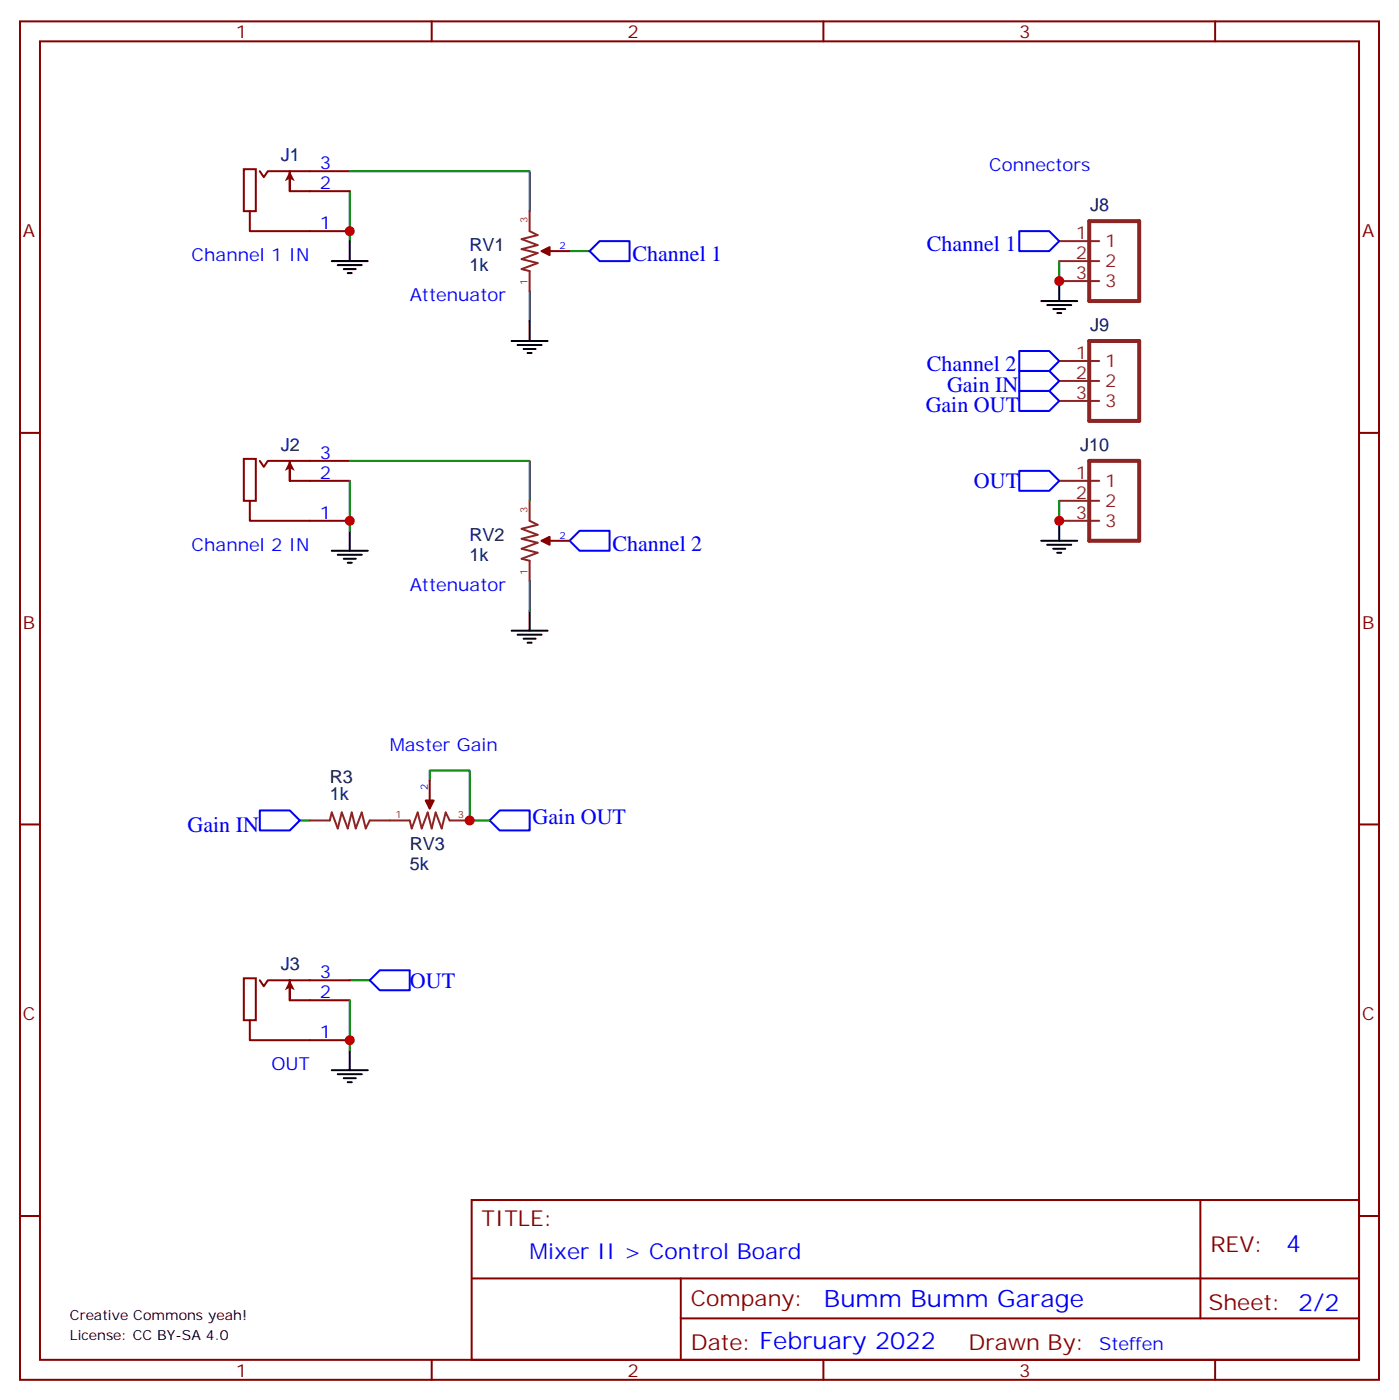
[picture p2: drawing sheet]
<svg xmlns="http://www.w3.org/2000/svg" width="247mm" height="247mm" viewBox="0 0 247 247" stroke-linecap="round" stroke-linejoin="round" font-family="sans-serif">
<path d="M192.3 39.1h8.8v14.1h-8.8zM192.3 60.2h8.8v14.1h-8.8zM192.3 81.4h8.8v14.1h-8.8z" fill="none" stroke="#8c2424" stroke-width=".71"/>
<path d="M187 42.6h7M187 46.1h7M187 49.6h7M187 63.7h7M187 67.3h7M187 70.8h7M187 84.9h7M187 88.4h7M187 92h7" fill="none" stroke="#8c2424" stroke-width=".35"/>
<path d="M61.7 33.8v8.8M100.5 44.3h3.6" fill="none" stroke="#008700" stroke-width=".35"/>
<path d="M105.8 42.6h5.3v3.5h-5.3l-1.7-1.8z" fill="none" stroke="#00f" stroke-width=".35"/>
<path d="M58.6 46.1h6.3M59.6 46.8h4.3M60.7 47.5h2.1M61.4 48.2h.7M61.7 42.6v3.5" fill="none" stroke="#000" stroke-width=".35"/>
<path d="M43 29.9h2.2v7.4h-2.2zM44.1 37.3v3.5h17.6M45.9 30.2l.7 1.1 .7-1.1h14.4M51.2 33.8v-3.6v3.6M51.2 33.8h10.5" fill="none" stroke="#870000" stroke-width=".35"/>
<path d="M51.2 30.2l.8 1.8-.8-.4-.9 .4z" fill="#870000"/>
<path d="M61.7 30.2h31.8v7.1M93.5 51.4v5.3" fill="none" stroke="#008700" stroke-width=".35"/>
<path d="M93.5 56.7v3.5M90.3 60.2h6.4M91.4 60.9h4.2M92.4 61.6h2.1M93.1 62.3h.7" fill="none" stroke="#000" stroke-width=".35"/>
<path d="M93.5 37.3v3.5l1.4 .7-2.8 .7 2.8 1.1-2.8 .7 2.8 .7-2.8 1.1 2.8 .7-2.8 1 1.4 .4v3.5M95.6 44.3h1.4" fill="none" stroke="#8c2424" stroke-width=".35"/>
<path d="M95.6 44.3l1.4-.7v1.4z" fill="#870000" stroke="#870000" stroke-width=".35"/>
<path d="M97 44.3h3.5M43 81h2.2v7.4h-2.2zM44.1 88.4v3.6h17.6M45.9 81.4l.7 1 .7-1h14.4M51.2 84.9v-3.5v3.5M51.2 84.9h10.5" fill="none" stroke="#870000" stroke-width=".35"/>
<path d="M179.9 40.8h5.3l1.8 1.8-1.8 1.7h-5.3zM102.3 93.7h5.3v3.6h-5.3l-1.8-1.8z" fill="none" stroke="#00f" stroke-width=".35"/>
<path d="M51.2 81.4l.8 1.7-.8-.4-.9 .4z" fill="#870000"/>
<path d="M58.6 97.3h6.3M59.6 98h4.3M60.7 98.7h2.1M61.4 99.4h.7M61.7 93.7v3.6M90.3 111.4h6.4M91.4 112.1h4.2M92.4 112.8h2.1M93.1 113.5h.7M93.5 107.8v3.6" fill="none" stroke="#000" stroke-width=".35"/>
<path d="M61.7 84.9v8.8M61.7 81.4h31.8v7M93.5 102.6v5.2M75.8 137.8v-1.7h7.1v8.8h3.5M52.9 144.9h1.8M61.7 173.1h3.6" fill="none" stroke="#008700" stroke-width=".35"/>
<path d="M93.5 88.4v3.6l1.4 .7-2.8 .7 2.8 1-2.8 .7 2.8 .7-2.8 1.1 2.8 .7-2.8 1.1 1.4 .3v3.6M95.6 95.5h1.4M54.7 144.9h3.5l.4-1.4 1 2.8 .7-2.8 1.1 2.8 .7-2.8 .7 2.8 1.1-2.8 .7 2.8 .7-1.4h7l.4 1.4 1-2.8 .7 2.8 1.1-2.8 .7 2.8 .7-2.8 1.1 2.8 .7-2.8 .7 1.4h3.5M75.8 141.4v1.4" fill="none" stroke="#8c2424" stroke-width=".35"/>
<g fill="#870000" stroke="#870000" stroke-width=".35">
<path d="M95.6 95.5l1.4-.7v1.4z"/>
<path d="M75.1 141.4h1.5l-.8 1.4z"/>
</g>
<path d="M97 95.5h3.5M75.8 137.8v3.6M43 172.8h2.2v7.4h-2.2zM45.9 173.1l.7 1.1 .7-1.1h14.4M51.2 176.6v-3.5v3.5M51.2 176.6h10.5M44.1 180.2v3.5h17.6" fill="none" stroke="#870000" stroke-width=".35"/>
<path d="M179.9 62h5.3l1.8 1.7-1.8 1.8h-5.3zM179.9 69h5.3l1.8 1.8-1.8 1.8h-5.3zM179.9 65.5h5.3l1.8 1.8-1.8 1.7h-5.3zM45.9 143.1h5.3l1.7 1.8-1.7 1.7h-5.3zM86.4 144.9l1.8-1.8h5.3v3.5h-5.3zM67 171.3h5.3v3.6h-5.3l-1.7-1.8z" fill="none" stroke="#00f" stroke-width=".35"/>
<path d="M51.2 173.1l.8 1.8-.8-.5-.9 .5z" fill="#870000"/>
<g fill="none" stroke="#000" stroke-width=".35">
<path d="M183.8 53.2h6.3M184.9 53.9h4.2M185.9 54.6h2.1M186.6 55.3h.7M187 49.6v3.6M183.8 95.5h6.3M184.9 96.2h4.2M185.9 96.9h2.1M186.6 97.6h.7M187 92v3.5M58.6 189h6.3M59.6 189.7h4.3"/>
<path d="M60.7 190.4h2.1M61.4 191.1h.7M61.7 185.5v3.5"/>
</g>
<path d="M187 46.1v3.5M187 88.4v3.6M61.7 176.6v8.9" fill="none" stroke="#008700" stroke-width=".35"/>
<path d="M179.9 83.1h5.3l1.8 1.8-1.8 1.8h-5.3z" fill="none" stroke="#00f" stroke-width=".35"/>
<g fill="none" stroke="#870000" stroke-width=".35">
<path d="M3.5 3.8h239.9v239.9h-239.9zM7.1 7.3h232.8v232.8h-232.8zM76.2 3.8v3.5M145.3 3.8v3.5M214.5 3.8v3.5M3.5 76.4h3.6M239.9 76.4h3.5M3.5 145.6h3.6M239.9 145.6h3.5M3.5 214.7h3.6M83.3 211.9h156.6v28.2h-156.6zM211.9 211.9v20.9"/>
<path d="M239.9 214.7h3.5M83.3 225.8h156.5M120.2 232.8h119.6M120.2 225.8v14.1M76.2 240.1v3.6M145.3 240.1v3.6M214.5 240.1v3.6"/>
</g>
<g fill="#c00">
<circle cx="61.7" cy="40.8" r=".88"/>
<circle cx="61.7" cy="92" r=".88"/>
<circle cx="82.9" cy="144.9" r=".88"/>
<circle cx="61.7" cy="183.7" r=".88"/>
<circle cx="187" cy="92" r=".88"/>
<circle cx="187" cy="49.6" r=".88"/>
</g>
<g font-size="4.2" fill="#00f">
<text x="227.1" y="221.2">4</text>
<text x="145.4" y="230.7">Bumm Bumm Garage</text>
</g>
<g font-size="3.9" fill="#00f">
<text x="111.7" y="46.1">Channel 1</text>
<text x="163.6" y="44.3">Channel 1</text>
<text x="163.6" y="65.5">Channel 2</text>
<text x="167.2" y="69.3">Gain IN</text>
<text x="163.4" y="72.8">Gain OUT</text>
<text x="171.9" y="86.2">OUT</text>
<text x="108.1" y="97.3">Channel 2</text>
<text x="33.1" y="146.9">Gain IN</text>
<text x="94" y="145.5">Gain OUT</text>
<text x="72.4" y="174.4">OUT</text>
<text x="93.5" y="222.4">Mixer II &gt; Control Board</text>
</g>
<g font-size="3.9" fill="#800">
<text x="85" y="216.5">TITLE:</text>
<text x="213.6" y="221.2">REV:</text>
<text x="121.9" y="230.7">Company:</text>
<text x="213.3" y="231.3">Sheet: 2/2</text>
<text x="121.9" y="238.4">Date: February 2022</text>
<text x="171" y="238.5">Drawn By:</text>
</g>
<g font-size="3.2" fill="#800">
<text x="41.6" y="6.8">1</text>
<text x="110.8" y="6.8">2</text>
<text x="179.9" y="6.8">3</text>
<text x="4.1" y="41.9">A</text>
<text x="240.4" y="41.9">A</text>
<text x="4.1" y="111">B</text>
<text x="240.4" y="111">B</text>
<text x="4.1" y="180.2">C</text>
<text x="240.4" y="180.2">C</text>
<text x="41.6" y="243.1">1</text>
<text x="110.8" y="243.1">2</text>
<text x="179.9" y="243.1">3</text>
</g>
<g font-size="3.2" fill="#000080">
<text x="49.6" y="28.5">J1</text>
<text x="192.4" y="37.3">J8</text>
<text x="82.9" y="47.9">1k</text>
<text x="82.9" y="44.3">RV1</text>
<text x="192.4" y="58.5">J9</text>
<text x="49.6" y="79.6">J2</text>
<text x="190.7" y="79.6">J10</text>
<text x="82.9" y="95.5">RV2</text>
<text x="82.9" y="99">1k</text>
<text x="58.2" y="141.4">1k</text>
<text x="58.2" y="138.2">R3</text>
<text x="72.3" y="153.7">5k</text>
<text x="72.3" y="150.2">RV3</text>
<text x="49.6" y="171.3">J3</text>
</g>
<g font-size="3.2" fill="#00f">
<text x="56.4" y="29.9">3</text>
<text x="56.4" y="33.4">2</text>
<text x="174.6" y="30.2">Connectors</text>
<text x="56.4" y="40.5">1</text>
<text x="33.8" y="46.1">Channel 1 IN</text>
<text x="72.3" y="53.2">Attenuator</text>
<text x="56.4" y="81">3</text>
<text x="56.4" y="84.6">2</text>
<text x="56.4" y="91.6">1</text>
<text x="33.8" y="97.3">Channel 2 IN</text>
<text x="72.3" y="104.3">Attenuator</text>
<text x="68.8" y="132.5">Master Gain</text>
<text x="56.4" y="172.8">3</text>
<text x="56.4" y="176.3">2</text>
<text x="56.4" y="183.3">1</text>
<text x="47.9" y="189">OUT</text>
<text x="194" y="238.4">Steffen</text>
</g>
<g font-size="3.2" fill="#8d2323">
<text x="189.9" y="42.2">1</text>
<text x="189.9" y="45.8">2</text>
<text x="195.1" y="43.6">1</text>
<text x="195.1" y="47.2">2</text>
<text x="189.9" y="49.3">3</text>
<text x="195.1" y="50.7">3</text>
<text x="189.9" y="63.4">1</text>
<text x="195.1" y="64.8">1</text>
<text x="189.9" y="66.9">2</text>
<text x="189.9" y="70.4">3</text>
<text x="195.1" y="68.3">2</text>
<text x="195.1" y="71.9">3</text>
<text x="189.9" y="84.6">1</text>
<text x="189.9" y="88.1">2</text>
<text x="195.1" y="86">1</text>
<text x="195.1" y="89.5">2</text>
<text x="189.9" y="91.6">3</text>
<text x="195.1" y="93">3</text>
</g>
<g font-size="2.5">
<text x="12.3" y="233.1">Creative Commons yeah!</text>
<text x="12.3" y="236.6">License: CC BY-SA 4.0</text>
</g>
<g font-size="1.8" fill="#8d2323">
<text x="93.1" y="39.4" transform="rotate(-90 93.1 39.4)">3</text>
<text x="93.1" y="50.4" transform="rotate(-90 93.1 50.4)">1</text>
<text x="93.1" y="90.6" transform="rotate(-90 93.1 90.6)">3</text>
<text x="93.1" y="101.6" transform="rotate(-90 93.1 101.6)">1</text>
<text x="69.8" y="144.5">1</text>
<text x="80.8" y="144.5">3</text>
</g>
<g font-size="1.8" fill="#00f">
<text x="98.8" y="44">2</text>
<text x="98.8" y="95.1">2</text>
<text x="75.5" y="139.6" transform="rotate(-90 75.5 139.6)">2</text>
</g>
</svg>
